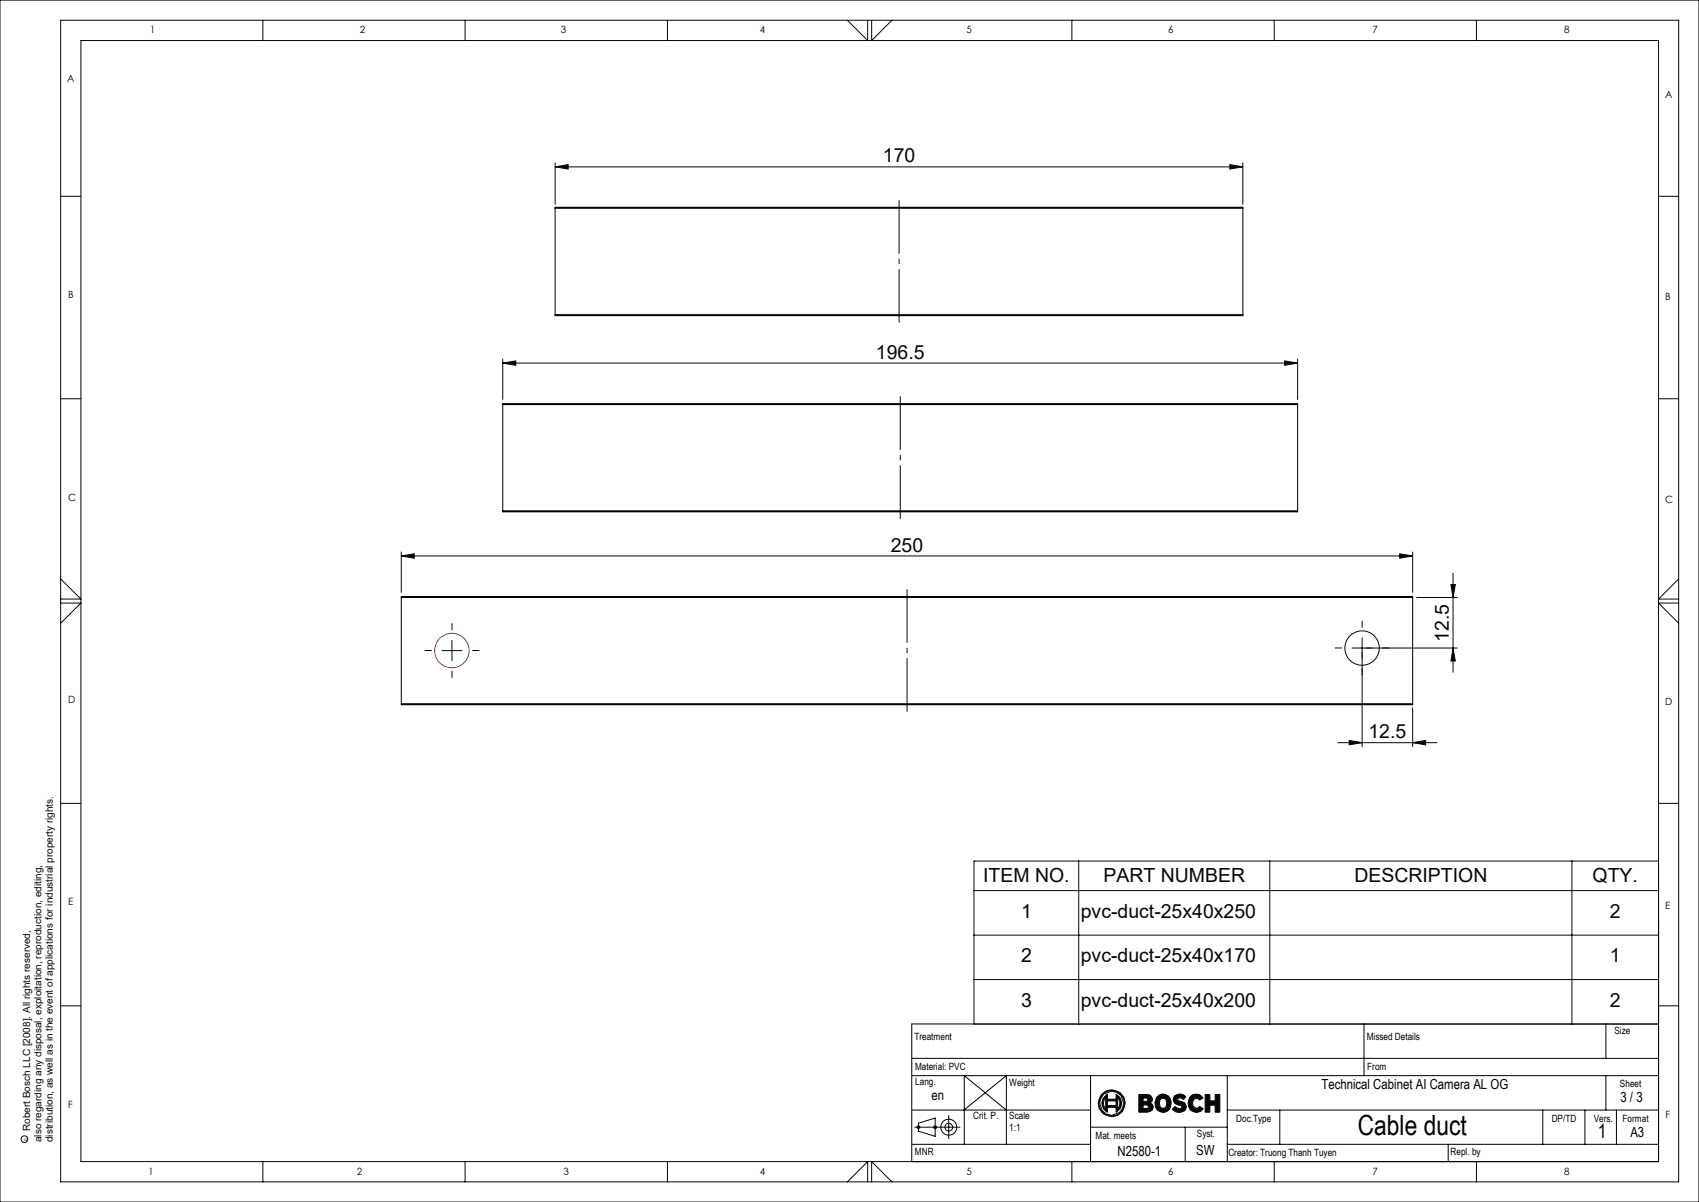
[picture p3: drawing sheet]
<svg xmlns="http://www.w3.org/2000/svg" width="420mm" height="297mm" viewBox="0 0 420 297" stroke-linecap="round" stroke-linejoin="round" font-family="sans-serif">
<g fill="none" stroke="#000" stroke-width=".25">
<path d="M15 48.5h5M137.2 51.5v-.3h170v.3M137.2 51.5v26.2M137.2 51.5h170M307.2 51.5v26.2M410 48.5h5M137.2 77.7v.3h170v-.3M137.2 77.7h170M15 98.5h5M124.3 100v-.3h196.5v.3M124.3 100h196.5M124.3 100v26.2"/>
<path d="M320.8 100v26.2M410 98.5h5M124.3 126.2v.3h196.5v-.3M124.3 126.2h196.5M99.2 147.6v-.2h250v.2M99.2 147.6v26.3M99.2 147.6h250M349.2 147.6v26.3M99.2 173.9v.2h250v-.2M99.2 173.9h250M15 198.5h5M410 198.5h5"/>
<path d="M410 227.5v59.5h-184.6M15 248.5h5M225.4 253h184.6M337.2 253v12.8M397 253v8.5M225.4 265.8h184.6M225.4 274.3h44.2M225.4 261.5h184.6M226.2 278.5h11.1M227 277.5l4.2-1.2v4.5l-4.2-1.3zM234.5 275.7v5.7M238.3 274.3l10.5-8.5v16.9"/>
<path d="M248.8 274.3l-10.4-8.5v16.9M269.6 265.8v21.2M269.6 278.5h33.8M293 278.5v8.5M303.4 265.8v21.2M303.4 274.3h106.6M316.4 274.3v8.4M381.4 274.3v8.4M391.8 274.3v8.4M397 265.8v8.5M399.6 274.3v8.4M225.4 282.7h44.2"/>
<path d="M303.4 282.7h106.6M358 282.7v4.3"/>
<circle cx="234.5" cy="278.5" r=".97"/>
<circle cx="234.6" cy="278.5" r="1.98"/>
</g>
<g fill="none" stroke="#0a0605" stroke-width=".25">
<path d="M0 0h420v297h-420zM15 5h400v287h-400zM20 10h390v277h-390zM65 5v5M115 5v5M165 5v5M209.5 5l5 5v-5M215.5 5v5l5-5M265 5v5M315 5v5M365 5v5M15 149h5l-5 5"/>
<path d="M15 143l5 5h-5M415 149h-5l5 5M415 143l-5 5h5M225.4 253v34M410 248.5h5M226.5 278.5h1M226.7 278.2l.7 .7M227 278v1M227.4 278.2l-.7 .7M230.7 278.5h1M230.8 278.2l.7 .7M231.2 278v1"/>
<path d="M231.5 278.2l-.7 .7M273.3 271.1v3a2.18 2.18 0 0 1 0-3zM273.8 272h2.1v1.2h-2.1zM273.8 270.3v1.3h2.1v-1.2l.9 .7 .5 1.5-.3 1.2-1.1 1v-1.2h-2.1v1.2l-1-.7-.4-1.5 .3-1.2zM276.3 271.1a2.18 2.18 0 0 1 0 3zM281.5 270.4h2.1l.8 .2 .5 1-.1 .5-.5 .4 .5 .3 .3 .8-.3 .8-1.1 .4h-2.2zM282.6 271.3a.92 .92 0 0 1 1.2 .4 1 1 0 0 1-1.2 .4zM282.6 273l1.1 .1 .3 .3a1.15 1.15 0 0 1-1.4 .5zM285.9 271.2l.7-.7 .9-.2 1.4 .6a2.59 2.59 0 0 1-.5 3.8l-.9 .2-1.4-.5-.5-.9-.1-.9zM287.1 271.5h.8a1.51 1.51 0 0 1 0 2.3h-.8a1.58 1.58 0 0 1 0-2.3zM290.4 270.8l1.2-.5 .8 .1 .8 .6-.7 .7-.3-.3-.9-.1-.2 .5 .6 .3a1.91 1.91 0 0 1 1.6 1.4l-.4 1-1.3 .4-.9-.2-.9-.6 .7-.7 1.1 .6 .4-.1 .2-.4-.3-.3-1.5-.5-.4-1zM294.1 271.1a2.04 2.04 0 0 1 3.3 .2l-.9 .5-.2-.3-.6-.1-.6 .3-.3 .9 .2 .7 .8 .6 .4-.1 .3-.4 1 .6-.7 .6-1.1 .3-1.3-.5-.5-.9-.2-.9z"/>
<path d="M297.9 270.4h1.2v1.6h1.3v-1.6h1.2v4.4h-1.2v-1.7h-1.3v1.7h-1.2zM65 287v5M115 287v5M165 287v5M209.5 292l5-5v5M215.5 292v-5l5 5M265 287v5M315 287v5M365 287v5"/>
<circle cx="274.8" cy="272.6" r="2.97"/>
<circle cx="274.8" cy="272.6" r="3.3"/>
</g>
<path d="M271.5 272.6a3.3 3.3 0 0 0 6.7 0 3.3 3.3 0 0 0-6.7 0zM271.9 272.6a2.97 2.97 0 0 1 5.9 0 2.97 2.97 0 0 1-5.9 0zM273.2 270.8a2.52 2.52 0 0 0 .6 4v-1.2h2.1v1.2a2.51 2.51 0 0 0 1.4-2.2 2.51 2.51 0 0 0-1.4-2.2v1.2h-2.1v-1.3zM276.3 271.1l.6 1.2-.1 .8-.5 1zM273.8 272h2.1v1.2h-2.1zM273.3 271.2v2.9l-.4-.6-.1-.7v-.8zM281.5 270.4v4.4h2.3a1.16 1.16 0 0 0 1.3-.9 1.16 1.16 0 0 0-.8-1.4l.5-.3 .1-.5a1.13 1.13 0 0 0-1.3-1.3zM282.6 273h1l.3 .3v.3l-.4 .3h-.9zM282.6 271.3l1 .1 .2 .3-.1 .3-1.1 .1zM286.1 270.9a2.3 2.3 0 0 0-.4 2.8 2.3 2.3 0 0 0 2.5 1.1 2.41 2.41 0 0 0 1.3-2.4 2.41 2.41 0 0 0-1.7-2.1l-1 .1zM286.8 271.7l.9-.3 .6 .4 .1 1.1-.5 .9-.5 .1-.6-.4-.2-1.2zM290.4 270.8h-.1a1.4 1.4 0 0 0-.1 1.6 1.4 1.4 0 0 0 1.4 .7l.6 .3-.2 .5h-.7l-.8-.5-.7 .7a2.07 2.07 0 0 0 3.5-.3v-.6a2.18 2.18 0 0 0-2-1.2l-.2-.4 .2-.3h.7l.5 .4 .7-.7a2.11 2.11 0 0 0-2.8-.2zM294.3 270.9a2.3 2.3 0 0 0-.4 2.8 2.3 2.3 0 0 0 2.6 1.1l1-.8-1-.6-.6 .5-.7-.3-.4-.8 .1-.7 .3-.5 .5-.2 .5 .1 .3 .3 .9-.5-.1-.2a1.98 1.98 0 0 0-3-.2zM297.9 270.4v4.4h1.2v-1.7h1.3v1.7h1.2v-4.4h-1.2v1.6h-1.3v-1.6z" fill-rule="evenodd" fill="#0a0605"/>
<g fill="none" stroke="#0a0605" stroke-width=".25">
<path d="M137.2 41.2l3.2-.5v1.1zM137.2 40.2v10.3M137.2 41.2h170M304 40.7l3.2 .5-3.2 .6zM307.2 40.2v10.3M124.3 89.7l3.2-.5v1.1zM124.3 88.7v10M124.3 89.7h196.5M317.6 89.2l3.2 .5-3.2 .6zM320.8 88.7v10M99.2 137.4l3.2-.6v1.1zM99.2 136.4v10"/>
<path d="M99.2 137.4h250M346 136.8l3.2 .6-3.2 .5zM349.2 136.4v10M111.7 158.3v5M336.7 157.6v26.9M350.2 147.6h10M358.7 144.4h1.1l-.6 3.2zM359.2 141.6v24.5M109.2 160.8h5M334.2 160.1h26M349.2 174.9v9.6M359.2 160.1l.6 3.2h-1.1z"/>
<path d="M330.7 183.5h24.5M333.5 182.9l3.2 .6-3.2 .5zM349.2 183.5l3.2-.6v1.1zM240.8 212.8h169.2v40.2h-169.2zM266.7 212.8v40.2M313.9 212.8v40.2M388.6 212.8v40.2M240.8 220.1h169.2M240.8 231.1h169.2M240.8 242h169.2"/>
<circle cx="336.7" cy="160.1" r="4.3"/>
<circle cx="6" cy="281.5" r=".81"/>
</g>
<circle cx="111.7" cy="160.8" r="4.3" fill="none" stroke="#f00" stroke-width=".25"/>
<path d="M222.3 49.5v30.2M222.6 97.9v30.3M224.2 145.6v30.3" fill="none" stroke="#0a0605" stroke-width=".25" stroke-dasharray="15.2 1.3 1.3 1.3" stroke-dashoffset="2" stroke-linecap="butt"/>
<path d="M111.7 155.7v-1.7M336.7 155.1v-1.7M106.7 160.7h-1.7M111.7 165.7v1.8M116.7 160.7h1.8M331.7 160.1h-1.7M336.7 165.1v1.8M341.7 160.1h1.8" fill="none" stroke="#0a0605" stroke-width=".25" stroke-dasharray="15.2 1.3 1.3 1.3" stroke-linecap="butt"/>
<g fill="#0a0605">
<path d="M333.5 182.9l3.2 .6-3.2 .5zM349.2 183.5l3.2-.6v1.1z"/>
<path d="M359.2 160.1l.6 3.2h-1.1zM358.7 144.4h1.1l-.6 3.2z"/>
<path d="M99.2 137.4l3.2-.6v1.1zM346 136.8l3.2 .6-3.2 .5zM124.3 89.7l3.2-.5v1.1zM317.6 89.2l3.2 .5-3.2 .6z"/>
<path d="M137.2 41.2l3.2-.5v1.1zM304 40.7l3.2 .5-3.2 .6z"/>
</g>
<text font-size="6.9" x="335.7" y="280.5">Cable duct</text>
<g font-size="4.8" fill="#0a0605">
<text x="218.2" y="40.1">170</text>
<text x="216.5" y="88.6">196.5</text>
<text x="220.2" y="136.3">250</text>
<text x="358.2" y="158.5" transform="rotate(-90 358.2 158.5)">12.5</text>
<text x="338.3" y="182.4">12.5</text>
<text x="243.1" y="218">ITEM NO.</text>
<text x="272.8" y="218">PART NUMBER</text>
<text x="334.8" y="218">DESCRIPTION</text>
<text x="393.7" y="218">QTY.</text>
<text x="252.4" y="226.7">1</text>
<text x="267.2" y="226.7">pvc-duct-25x40x250</text>
<text x="398" y="226.7">2</text>
<text x="252.4" y="237.7">2</text>
<text x="267.2" y="237.7">pvc-duct-25x40x170</text>
<text x="398" y="237.7">1</text>
<text x="252.4" y="248.7">3</text>
<text x="267.2" y="248.7">pvc-duct-25x40x200</text>
<text x="398" y="248.7">2</text>
</g>
<text font-size="4.8" x="395" y="281.3">1</text>
<g font-size="3.4">
<text x="326.7" y="269.2">Technical Cabinet AI Camera AL OG</text>
<text x="400.6" y="272.4">3 / 3</text>
<text x="403" y="280.9">A3</text>
<text x="276.3" y="285.6">N2580-1</text>
<text x="295.7" y="285.3">SW</text>
</g>
<text font-size="3.4" fill="#0a0605" x="230.2" y="271.7">en</text>
<g font-size="2.5">
<text x="37.1" y="8.2">1</text>
<text x="88.9" y="8.2">2</text>
<text x="138.6" y="8.2">3</text>
<text x="187.8" y="8.2">4</text>
<text x="238.9" y="8.2">5</text>
<text x="288.8" y="8.2">6</text>
<text x="339.2" y="8.2">7</text>
<text x="386.7" y="8.2">8</text>
<text x="16.6" y="20.2">A</text>
<text x="411.7" y="24.2">A</text>
<text x="16.8" y="73.7">B</text>
<text x="411.7" y="74.2">B</text>
<text x="16.8" y="123.7">C</text>
<text x="411.7" y="124.2">C</text>
<text x="16.8" y="173.7">D</text>
<text x="411.7" y="174.2">D</text>
<text x="16.8" y="223.7">E</text>
<text x="411.7" y="224.7">E</text>
<text x="226.1" y="256.9">Treatment</text>
<text x="337.9" y="256.9">Missed Details</text>
<text x="399.1" y="255.4">Size</text>
<text x="226.2" y="264.4">Material: PVC</text>
<text x="226.3" y="268.2">Lang.</text>
<text x="249.5" y="268.3">Weight</text>
<text x="338" y="264.5">From</text>
<text x="400.5" y="268.6">Sheet</text>
<text x="16.8" y="273.7">F</text>
<text x="240.6" y="276.5">Crit. P.</text>
<text x="249.5" y="276.6">Scale</text>
<text x="249.5" y="279.4">1:1</text>
<text x="270.8" y="281.3">Mat. meets</text>
<text x="295.9" y="281">Syst.</text>
<text x="305.6" y="277.1">Doc.Type</text>
<text x="383.6" y="277.1">DP/TD</text>
<text x="394" y="277.1">Vers.</text>
<text x="401.1" y="277.2">Format</text>
<text x="411.7" y="276.2">F</text>
<text x="226.2" y="285.5">MNR</text>
<text x="303.7" y="285.5">Creator: Truong Thanh Tuyen</text>
<text x="358.6" y="285.5">Repl. by</text>
<text x="36.7" y="290.2">1</text>
<text x="88.2" y="290.2">2</text>
<text x="139.3" y="290.2">3</text>
<text x="187.8" y="290.2">4</text>
<text x="238.9" y="290.2">5</text>
<text x="288.8" y="290.2">6</text>
<text x="339.2" y="290.2">7</text>
<text x="386.7" y="290.2">8</text>
</g>
<g font-size="2.5" fill="#0a0605">
<text x="7.4" y="279.5" transform="rotate(-90 7.4 279.5)">Robert Bosch LLC [2008]. All rights reserved,</text>
<text x="10.2" y="282.2" transform="rotate(-90 10.2 282.2)">also regarding any disposal, exploitation, reproduction, editing,</text>
<text x="13" y="282.2" transform="rotate(-90 13 282.2)">distribution, as well as in the event of applications for industrial property rights.</text>
</g>
<text font-size="1.4" fill="#0a0605" x="6.8" y="281.8" transform="rotate(-90 6.8 281.8)">c</text>
</svg>
